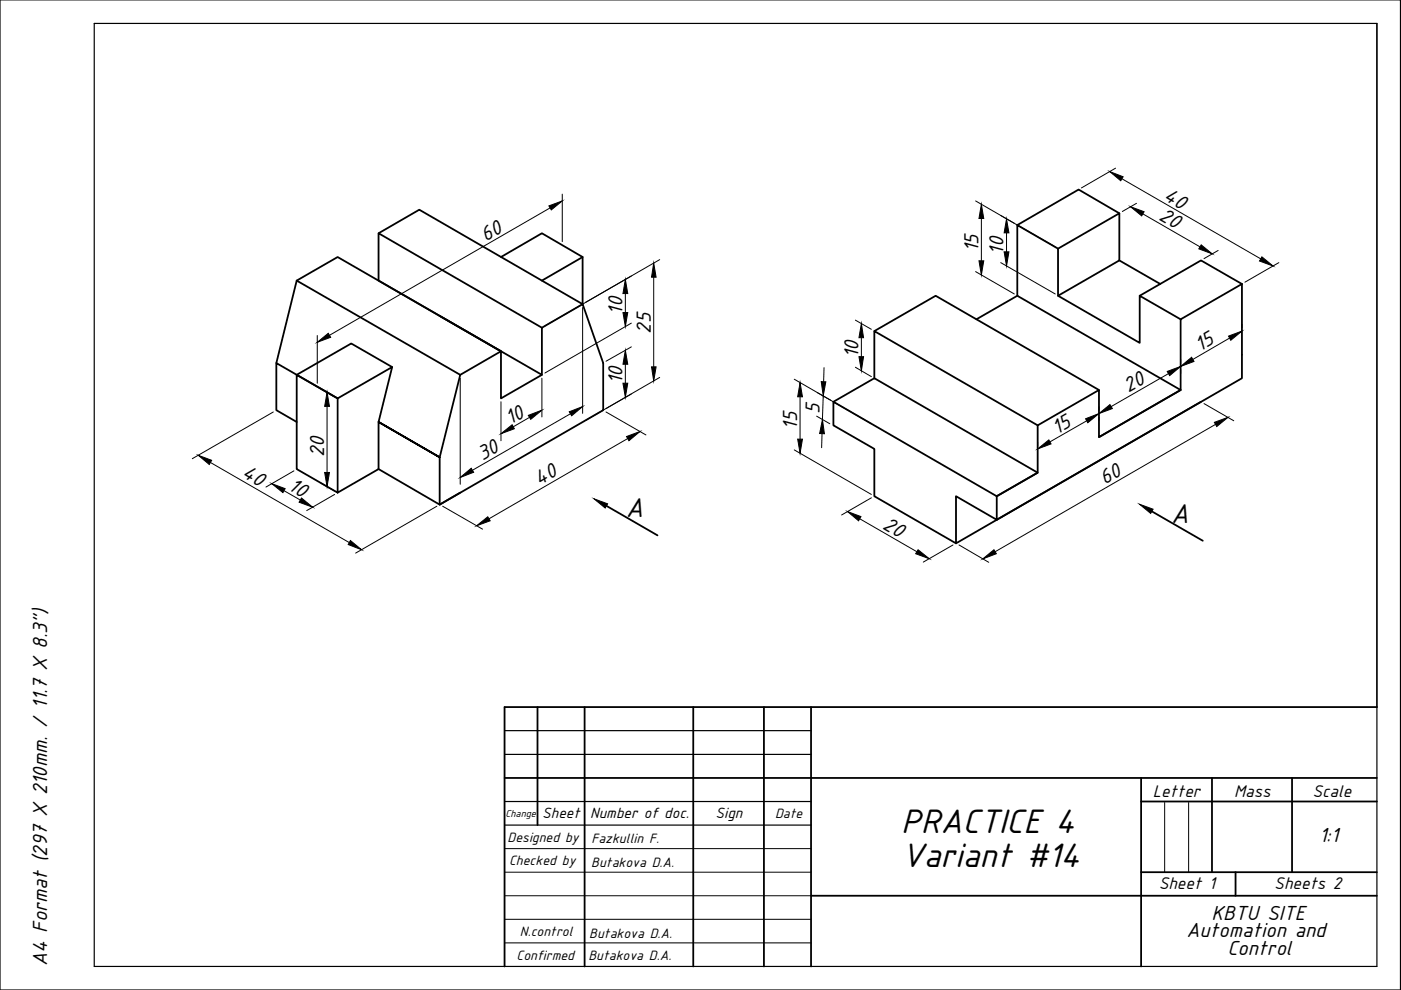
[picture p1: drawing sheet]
<svg xmlns="http://www.w3.org/2000/svg" width="297mm" height="210mm" viewBox="0 0 297 210" stroke-linecap="round" stroke-linejoin="round" font-family="sans-serif">
<!-- layer: 0 -->
<g fill="none" stroke="#000" stroke-width=".38">
<path d="M62.9 59.5l8.7-5 34.6 20-13-7.5M80.3 49.5l8.6-5 34.6 20v-10M106.2 54.5l8.7-5 8.6 5-8.6 5M224.3 52.7l13-7.5v10l-13 7.5M237.3 45.2l-8.6-5-13 7.5M237.3 55.2l8.7 5M58.6 77l4.3-17.5 34.7 20-4.4 17.5v10l34.7-20v-10l-4.4-12.5-8.6 5v10l-8.7 5v-10l-8.6 5M83.1 77.8l-8.6-5-11.6 6.7M114.9 69.5l-34.6-20v10l34.6 20M185.4 70.2l13-7.5 34.6 20M215.7 62.7l-8.7 5M250.3 67.7l-8.7-5v10l-17.3-10v-10l-8.6-5v15l34.6 20-17.3 10"/>
<path d="M263.3 60.2l-13 7.5v15l-17.3 10v-10l-13 7.5v10l-8.7 5 8.7-5-34.6-20-8.7 5M263.3 60.2l-8.7-5-13 7.5M263.3 60.2v20l-52 30M62.9 89.5l-4.3-2.5v-10l13 7.5 11.5-6.7-2.8 11.7 12.9 7.5-12.9-7.5v10l-8.7 5-8.7-5v-20l8.7 5v20M80.3 99.5l12.9 7.5 4.4-2.5M185.4 80.2v-10l34.6 20M254.6 85.2l-51.9 30-17.3-10v-10l-8.7-5v-5l34.6 20v5l-8.6-5v10M128.6 107.2l10.8 6.3M244.2 108.4l10.8 6.3"/>
</g>
<g fill="none" stroke="#000" stroke-width=".21">
<path d="M236.5 35.7l-7.2 4.1M237.9 37.9l29.4 17M116.6 44.1l-46.8 27M119.2 41.2v10M133.9 58.5l-18.4 10.6M138.6 58.8v19M139.9 55l-15.7 9.1M206.8 57.6l8.3 4.7M206.8 42.6l8.3 4.7M208.1 46.3v9M212.2 45.7l11.5 6.6M212.2 55.7l11.5 6.6"/>
<path d="M213.4 49.4v4M241 43.1l-3 1.7M242.3 45.4l12.1 6.9M258.3 53.1l-3 1.7M271.1 55.7l-7.2 4.1M67.3 71.1v10.2M123.5 65.2v22.4M132.6 62.2v4.1M132.6 77.2v4.1M133.9 68.5l-18.4 10.6M133.9 73.5l-5.4 3.1M174.7 77.9l-.1 3.1"/>
<path d="M181.4 67.9l3.3 1.9M181.4 77.9l3.3 2M182.6 71.6v4M247.7 79.2l-12.1 7M250.3 76.3v.7M250.3 78.4v.7M260.7 71.7l-7.8 4.5M263.3 68.8v.7M44.6 98.1l29.4 16.9M58 87.3l-17.2 10M62.3 99.8l-5.9 3.5M68.1 82.4l2.9 1.7"/>
<path d="M69.3 86.2v14M97.6 80.2v22.5M106.2 85.2v8.2M112.3 88.5l-3.5 2M114.9 80.2v8.2M120.9 87.7l-20.7 12M128.5 87.3l8.4 4.9M133.1 93l-29.4 17M133.9 83.5l-5.4 3.1M139.9 80l-15.7 9.1M168.4 95.4l16.3 9.4M168.4 80.4l16.3 9.4"/>
<path d="M169.6 84.1v9M173.1 88.2l2.8 1.6M173.3 83.2l2.8 1.7M174.3 91.9l-.1 3M174.5 83.9l-.1 5.1M220 93.7v.8M230.4 89.2l-7.8 4.5M233 86.2v.8M233 88.4v.7M255.3 85.6l6.3 3.6M257.7 90l-46.7 27M60.2 104l3.5 2"/>
<path d="M68.1 102.5l2.9 1.6M71 104.8l-6 3.5M92.6 107.3l-17.2 10M93.9 107.3l8.4 4.9M182.3 110l12.1 7M184.7 105.6l-6.3 3.6M202.1 115.5l-6.4 3.7M203.3 115.5l6.3 3.7"/>
</g>
<g fill="#000" stroke="#000" stroke-width=".21">
<path d="M235.3 36.4l2.8 1.1-.5 .8zM116.4 43.7l2.8-1.1-2.3 1.9zM138.6 55.8l.5 3h-1zM208.1 43.3l.5 3h-1zM207.6 55.3h1l-.5 3zM213.4 46.4l.5 3h-1zM212.9 53.4h1l-.5 3zM239.7 43.8l2.9 1.1-.5 .9zM254.7 51.9l2.3 1.9-2.8-1zM267.5 54.5l2.4 1.9-2.9-1.1zM67.3 72.6l2.3-1.9 .5 .8zM132.1 66.3h1l-.5 2.9z"/>
<path d="M132.6 59.2l.5 3h-1zM132.6 74.3l.5 2.9h-1zM138.1 77.8h1l-.5 3zM182.6 68.6l.5 3h-1zM182.1 75.6h1l-.5 3zM247.5 78.8l2.8-1.1-2.3 1.9zM250.3 77.7l2.3-2 .6 .9zM260.5 71.3l2.8-1.1-2.4 2zM42 96.5l2.9 1.1-.5 .9zM69.3 83.2l.5 3h-1zM97.6 101.2l2.3-1.9 .5 .8zM106.2 92l2.4-1.9 .5 .8z"/>
<path d="M112 88.1l2.9-1.1-2.4 1.9zM120.7 87.3l2.8-1.1-2.3 2zM132.1 81.3h1l-.5 3zM132.8 92.6l2.9-1.1-2.4 1.9zM169.1 93.1h1l-.5 3zM169.6 81.1l.5 3h-1zM174.4 89l.4 3-1-.1zM174.1 80.9l1 .1-.6 2.9zM220 95.2l2.4-1.9 .4 .8zM230.2 88.8l2.8-1.1-2.4 1.9zM233 87.7l2.3-1.9 .5 .8zM257.5 89.5l2.8-1-2.3 1.9z"/>
<path d="M57.6 102.5l2.9 1.1-.5 .9zM63.9 105.6l2.4 1.9-2.9-1zM68.8 100.2h1l-.5 3zM74.3 114.6l2.4 2-2.9-1.1zM101 111.5l2.4-1.9 .5 .8zM125.9 105.8l2.9 1-.5 .9zM179.7 108.5l2.8 1-.5 .9zM194.6 116.6l2.4 1.9-2.9-1.1zM208.4 118.5l2.3-1.9 .5 .8zM241.6 106.9l2.9 1.1-.5 .9z"/>
</g>
<path d="M0 0h296.9v209.9h-296.9zM20 5h271.9v199.9h-271.9zM107 159.9h65M107 154.9h65M107 174.9h65M107 169.9h65" fill="none" stroke="#000" stroke-width=".25"/>
<g fill="none" stroke="#000" stroke-width=".38">
<path d="M114 149.9v25M124 149.9v55M147 149.9v55M162 149.9v55M172 149.9v55M291.9 149.9h-184.9v55M107 164.9h184.9M241.9 164.9v40M241.9 169.9h50M257 164.9v20M273.9 164.9v20M172 189.9h119.9"/>
<path d="M241.9 184.9h50M262 184.9v5"/>
</g>
<path d="M107 179.9h65M246.9 170.2v14.7M252 170.2v14.7M107 189.9h65M107 184.9h65M107 199.9h65M107 194.9h65" fill="none" stroke="#000" stroke-width=".21"/>
<g font-size="7.8">
<text x="191.1" y="176.7">PRACTICE 4</text>
<text x="191.1" y="183.8">Variant #14</text>
</g>
<g font-size="6.2">
<text x="132.7" y="109.6">A</text>
<text x="248.3" y="110.8">A</text>
</g>
<g font-size="4.7">
<text x="245.5" y="46.5" transform="rotate(30 245.5 46.5)">20</text>
<text x="246.5" y="42.1" transform="rotate(30 246.5 42.1)">40</text>
<text x="103" y="51.2" transform="rotate(-30 103 51.2)">60</text>
<text x="207.4" y="53.4" transform="rotate(-90 207.4 53.4)">15</text>
<text x="212.8" y="54" transform="rotate(-90 212.8 54)">10</text>
<text x="132" y="66.7" transform="rotate(-90 132 66.7)">10</text>
<text x="138" y="70.8" transform="rotate(-90 138 70.8)">25</text>
<text x="182" y="75.9" transform="rotate(-90 182 75.9)">10</text>
<text x="254.4" y="74.6" transform="rotate(-30 254.4 74.6)">15</text>
<text x="132" y="81.5" transform="rotate(-90 132 81.5)">10</text>
<text x="239.2" y="83.4" transform="rotate(-30 239.2 83.4)">20</text>
<text x="173.8" y="87.8" transform="rotate(-88 173.8 87.8)">5</text>
<text x="108.2" y="90.1" transform="rotate(-30 108.2 90.1)">10</text>
<text x="169" y="91.1" transform="rotate(-90 169 91.1)">15</text>
<text x="224.1" y="92.1" transform="rotate(-30 224.1 92.1)">15</text>
<text x="51.1" y="101" transform="rotate(30 51.1 101)">40</text>
<text x="68.7" y="96.9" transform="rotate(-90 68.7 96.9)">20</text>
<text x="102.3" y="97.8" transform="rotate(-30 102.3 97.8)">30</text>
<text x="60.9" y="103.7" transform="rotate(30 60.9 103.7)">10</text>
<text x="114.3" y="103.1" transform="rotate(-30 114.3 103.1)">40</text>
<text x="234.2" y="102.8" transform="rotate(-30 234.2 102.8)">60</text>
<text x="186.9" y="111.9" transform="rotate(30 186.9 111.9)">20</text>
<text x="279.7" y="178.5">1:1</text>
<text x="256.8" y="195">KBTU SITE</text>
<text x="251.5" y="198.8">Automation and</text>
<text x="260.2" y="202.5">Control</text>
<text x="10" y="204.9" transform="rotate(-90 10 204.9)">А4 Format (297 X 210mm. / 11.7 X 8.3&quot;)</text>
</g>
<g font-size="3.9">
<text x="244.4" y="169">Letter</text>
<text x="261.7" y="168.9">Mass</text>
<text x="278.3" y="168.9">Scale</text>
<text x="245.7" y="188.5">Sheet 1</text>
<text x="270.2" y="188.5">Sheets 2</text>
</g>
<g font-size="3.4">
<text x="115" y="173.5">Sheet</text>
<text x="125.1" y="173.5">Number of doc.</text>
<text x="151.7" y="173.5">Sign</text>
</g>
<g font-size="3.1">
<text x="164.3" y="173.5">Date</text>
<text x="107.6" y="178.6">Designed by</text>
<text x="125.4" y="178.8">Fazkullin F.</text>
<text x="107.9" y="183.4">Checked by</text>
<text x="125.3" y="183.8">Butakova D.A.</text>
<text x="109.5" y="203.6">Confirmed</text>
<text x="110.2" y="198.5">N.control</text>
<text x="124.8" y="203.5">Butakova D.A.</text>
<text x="124.9" y="198.8">Butakova D.A.</text>
</g>
<text font-size="2.3" x="107.1" y="173.2">Change</text>
</svg>
